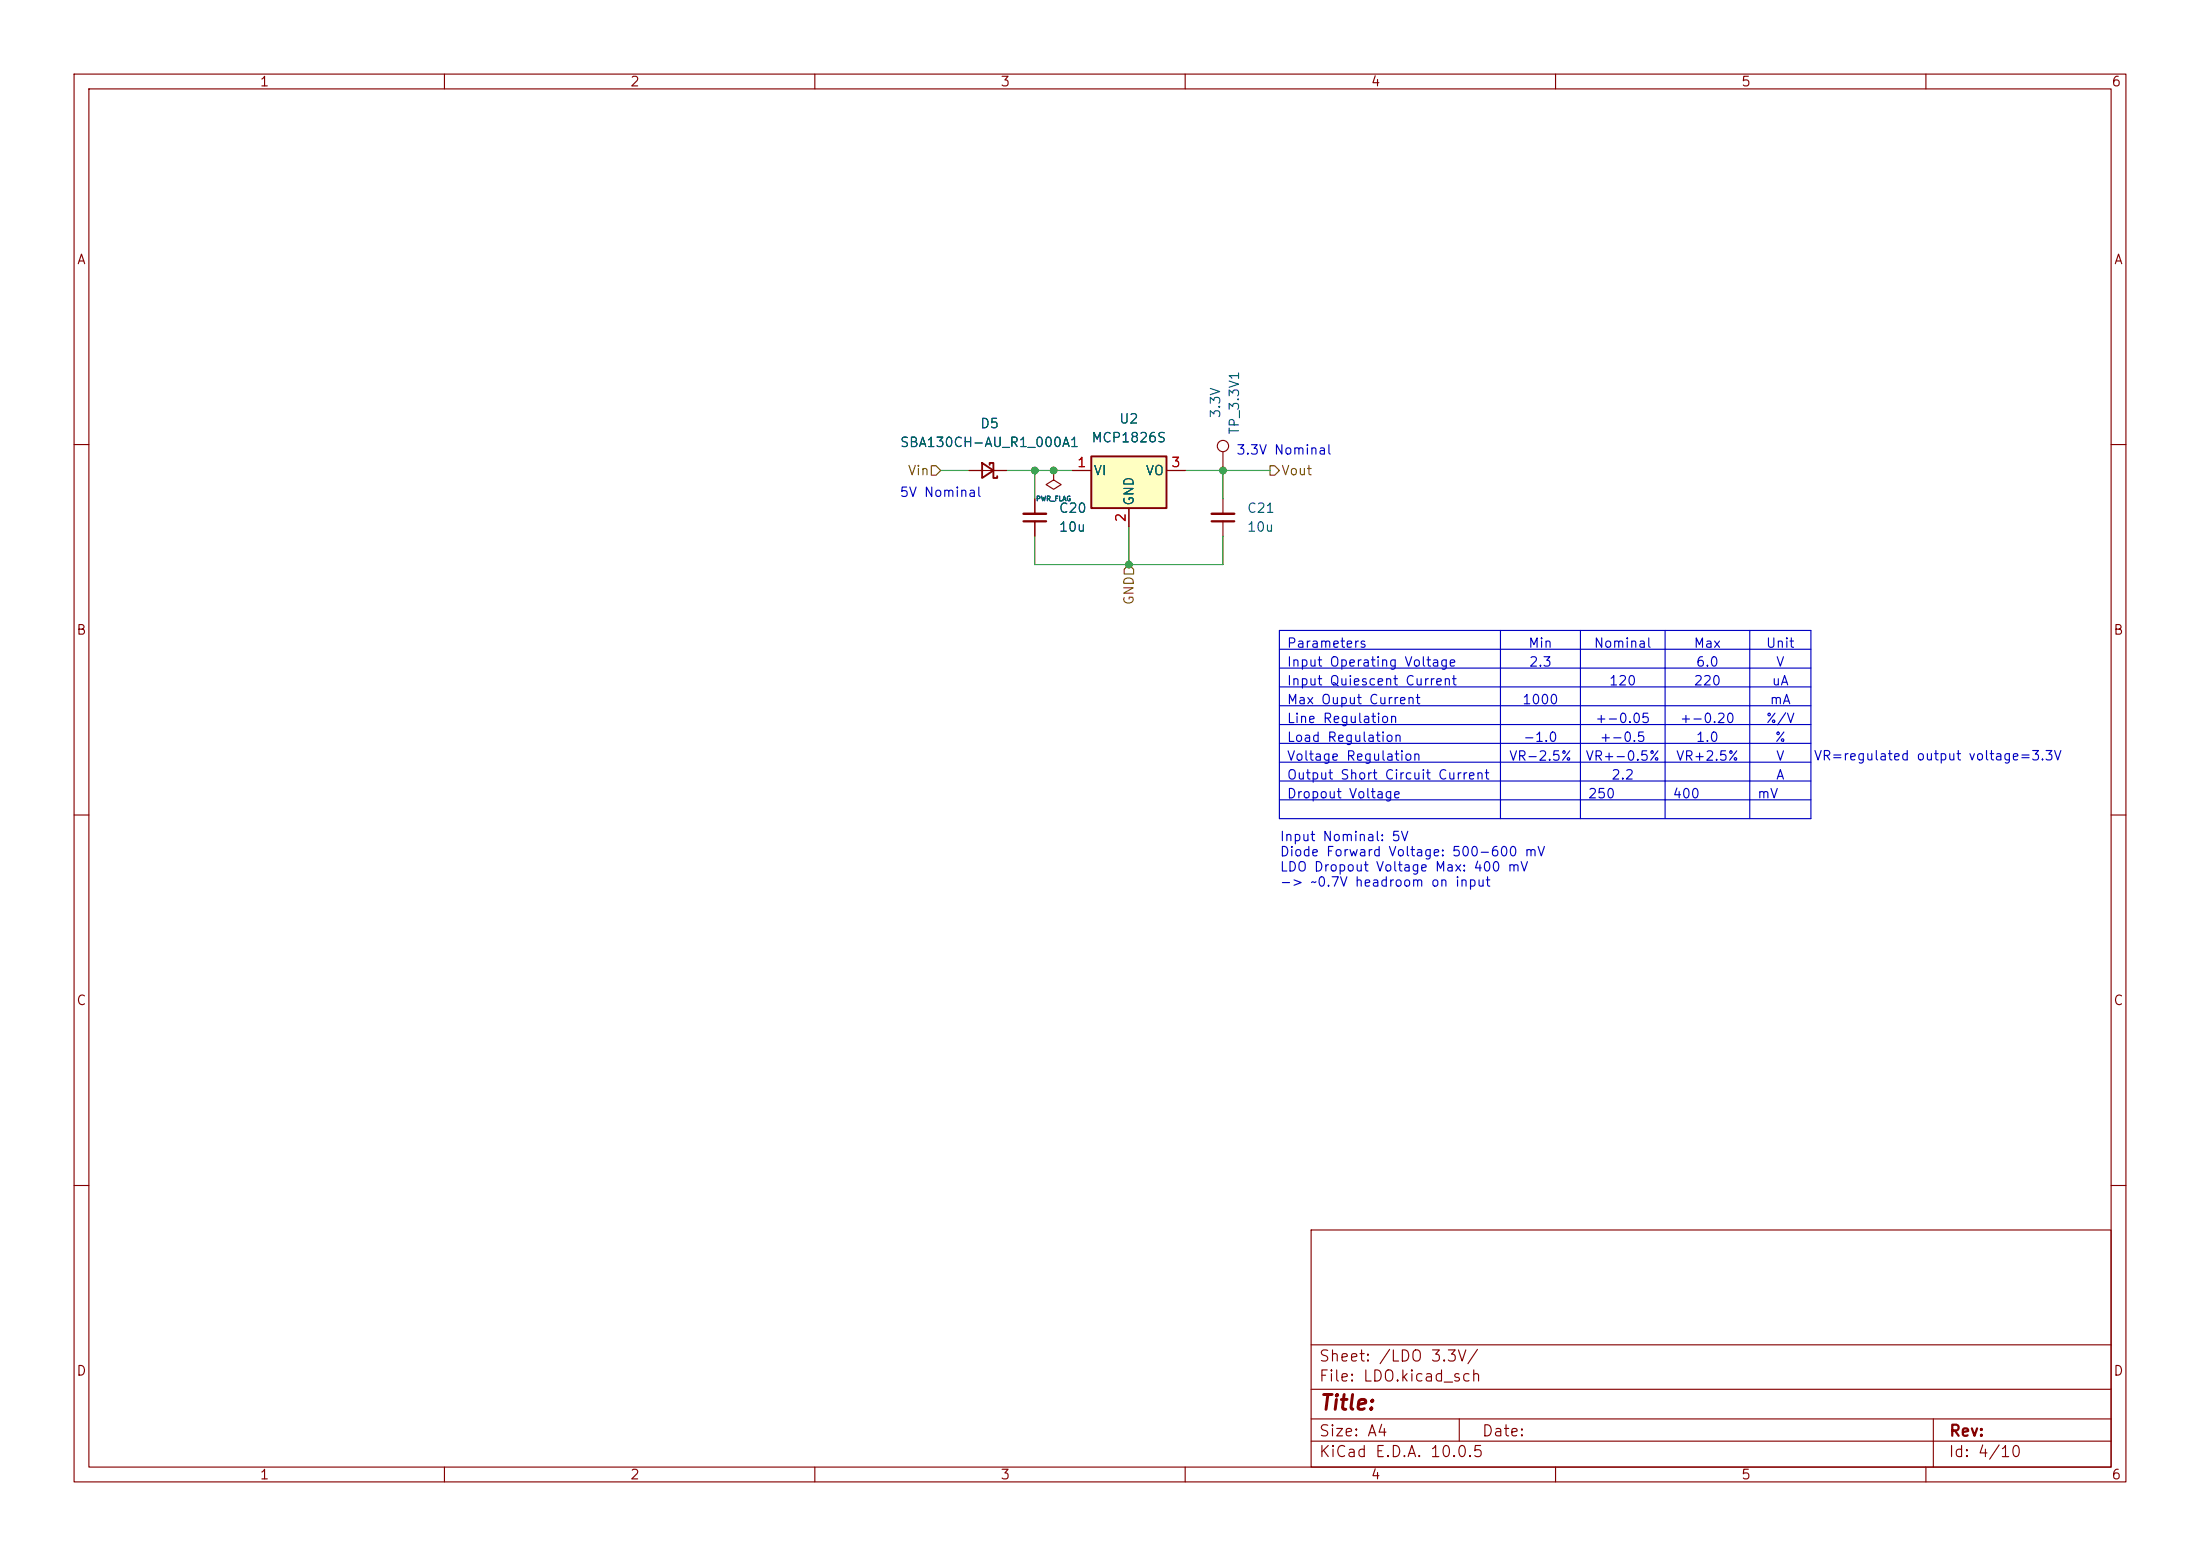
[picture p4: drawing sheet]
<svg xmlns="http://www.w3.org/2000/svg" width="297mm" height="210mm" viewBox="0 0 297 210" stroke-linecap="round" stroke-linejoin="round" font-family="sans-serif">
<g fill="none" stroke="#840000" stroke-width=".15">
<path d="M10 10h277v190h-277zM12 12h273v186h-273zM60 10v2M110 10v2M160 10v2M210 10v2M260 10v2M10 60h2M130.8 63.5h5.1M165.1 61v2.5M165.1 67.3v2M165.1 70.4v2"/>
<path d="M285 60h2M10 110h2M285 110h2M10 160h2M177 166h108v32h-108zM285 160h2M60 198v2M110 198v2M160 198v2M177 194.5h108M177 191.5h108M177 187.5h108"/>
<path d="M177 181.5h108M197 191.5v3M210 198v2M260 198v2M261 191.5v6.5"/>
<circle cx="165.1" cy="60.2" r=".76"/>
</g>
<path d="M132.6 62.5l1.5 1-1.5 1zM133.6 62.7v-.2h.5v2h.5v-.2" fill="none" stroke="#840000" stroke-width=".25"/>
<path d="M163.6 70.4h3" fill="none" stroke="#840000" stroke-width=".3"/>
<path d="M163.6 69.3h3" fill="none" stroke="#840000" stroke-width=".33"/>
<path d="M147.3 61.6h10.2v7h-10.2z" fill="#ffffc2"/>
<path d="M147.3 61.6h10.2v7h-10.2z" fill="none" stroke="#840000" stroke-width=".25"/>
<path d="M130.8 63.5h1.8M134.1 63.5h1.8M139.7 67.3v2M139.7 70.4v2M142.2 63.5v1.3l1.1 .6-1.1 .6-1-.6 1-.6M142.2 63.5h.1M144.8 63.5h2.5M152.4 68.6v2.5M157.5 63.5h2.5" fill="none" stroke="#840000" stroke-width=".15"/>
<path d="M138.2 70.4h3" fill="none" stroke="#840000" stroke-width=".3"/>
<path d="M138.2 69.3h3" fill="none" stroke="#840000" stroke-width=".33"/>
<path d="M125.7 62.9h.7l.6 .6-.6 .6h-.7zM151.8 76.8l.6-.6 .6 .6v.7h-1.2zM171.4 62.9h.7l.6 .6-.6 .6h-.7z" fill="none" stroke="#725600" stroke-width=".15"/>
<g fill="none" stroke="#0000c2" stroke-width=".15">
<path d="M172.7 87.6h71.8M172.7 90.2h71.8M172.7 92.7h71.8M172.7 95.3h71.8M172.7 97.8h71.8M172.7 85.1h71.8v25.4h-71.8zM202.6 85.1v25.4M213.4 85.1v25.4M224.8 85.1v25.4M236.2 85.1v25.4M172.7 100.3h71.8M172.7 102.9h71.8"/>
<path d="M172.7 105.4h71.8M172.7 108h71.8"/>
</g>
<path d="M127 63.5h3.8M135.9 63.5h8.9M139.7 63.5v3.8M139.7 72.4v3.8h25.4v-3.8M152.4 71.1v5.1M160 63.5h11.4M165.1 63.5v3.8" fill="none" stroke="#009600" stroke-width=".15"/>
<g fill="#009600" stroke="#009600" stroke-width=".14">
<circle cx="139.7" cy="63.5" r=".46"/>
<circle cx="165.1" cy="63.5" r=".46"/>
<circle cx="152.4" cy="76.2" r=".46"/>
<circle cx="142.2" cy="63.5" r=".46"/>
</g>
<text font-size="2" fill="#840000" x="178" y="190.8">Title:</text>
<g font-size="1.5" fill="#840000">
<text x="178" y="184.1">Sheet: /LDO 3.3V/</text>
<text x="178" y="186.8">File: LDO.kicad_sch</text>
<text x="178" y="197">KiCad E.D.A. 10.0.5</text>
<text x="178" y="194.2">Size: A4</text>
<text x="200" y="194.2">Date:</text>
<text x="263" y="197">Id: 4/10</text>
<text x="263" y="194.2">Rev:</text>
</g>
<g font-size="1.3" fill="#840000">
<text x="35" y="12">1</text>
<text x="85" y="12">2</text>
<text x="135" y="12">3</text>
<text x="185" y="12">4</text>
<text x="235" y="12">5</text>
<text x="285" y="12">6</text>
<text x="10.3" y="36">A</text>
<text x="285.3" y="36">A</text>
<text x="10.2" y="86">B</text>
<text x="285.2" y="86">B</text>
<text x="10.2" y="136">C</text>
<text x="285.2" y="136">C</text>
<text x="10.2" y="186">D</text>
<text x="285.2" y="186">D</text>
<text x="35" y="200">1</text>
<text x="85" y="200">2</text>
<text x="135" y="200">3</text>
<text x="185" y="200">4</text>
<text x="235" y="200">5</text>
<text x="285" y="200">6</text>
</g>
<g font-size="1.3" fill="#006464">
<text x="132.2" y="58.1">D5</text>
<text x="151" y="57.5">U2</text>
<text x="165" y="56.5" transform="rotate(-90 165 56.5)">3.3V</text>
<text x="167.6" y="58.7" transform="rotate(-90 167.6 58.7)">TP_3.3V1</text>
<text x="121.4" y="60.7">SBA130CH-AU_R1_000A1</text>
<text x="147.3" y="60">MCP1826S</text>
<text x="147.5" y="64.5">VI</text>
<text x="154.6" y="64.5">VO</text>
<text x="142.9" y="69.5">C20</text>
<text x="153.4" y="68.4" transform="rotate(-90 153.4 68.4)">GND</text>
<text x="168.3" y="69.5">C21</text>
<text x="142.9" y="72.1">10u</text>
<text x="168.3" y="72.1">10u</text>
</g>
<g font-size="1.3" fill="#725600">
<text x="122.5" y="64.5">Vin</text>
<text x="172.9" y="64.5">Vout</text>
<text x="153.4" y="81.8" transform="rotate(-90 153.4 81.8)">GND</text>
</g>
<g font-size="1.3" fill="#a90000">
<text x="145.3" y="63.4">1</text>
<text x="158" y="63.4">3</text>
<text x="152.3" y="70.6" transform="rotate(-90 152.3 70.6)">2</text>
</g>
<g font-size="1.3" fill="#0000c2">
<text x="166.8" y="61.7">3.3V Nominal</text>
<text x="121.4" y="67.4">5V Nominal</text>
<text x="173.6" y="87.7">Parameters</text>
<text x="206.2" y="87.7">Min</text>
<text x="215.1" y="87.7">Nominal</text>
<text x="228.6" y="87.7">Max</text>
<text x="238.3" y="87.7">Unit</text>
<text x="173.6" y="90.3">Input Operating Voltage</text>
<text x="173.6" y="92.8">Input Quiescent Current</text>
<text x="173.6" y="95.4">Max Ouput Current</text>
<text x="205.4" y="95.4">1000</text>
<text x="206.3" y="90.3">2.3</text>
<text x="217.1" y="92.8">120</text>
<text x="228.6" y="92.8">220</text>
<text x="228.9" y="90.3">6.0</text>
<text x="238.8" y="95.4">mA</text>
<text x="239.1" y="92.8">uA</text>
<text x="239.7" y="90.3">V</text>
<text x="173.6" y="97.9">Line Regulation</text>
<text x="173.6" y="100.4">Load Regulation</text>
<text x="205.5" y="100.4">-1.0</text>
<text x="215.3" y="97.9">+-0.05</text>
<text x="215.9" y="100.4">+-0.5</text>
<text x="226.7" y="97.9">+-0.20</text>
<text x="228.9" y="100.4">1.0</text>
<text x="238.3" y="97.9">%/V</text>
<text x="239.5" y="100.4">%</text>
<text x="173.6" y="103">Voltage Regulation</text>
<text x="173.6" y="105.5">Output Short Circuit Current</text>
<text x="203.6" y="103">VR-2.5%</text>
<text x="214" y="103">VR+-0.5%</text>
<text x="217.4" y="105.5">2.2</text>
<text x="226.2" y="103">VR+2.5%</text>
<text x="239.7" y="103">V</text>
<text x="239.7" y="105.5">A</text>
<text x="244.8" y="102.9">VR=regulated output voltage=3.3V</text>
<text x="172.7" y="113.9">Input Nominal: 5V</text>
<text x="173.6" y="108.1">Dropout Voltage</text>
<text x="214.3" y="108.1">250</text>
<text x="225.7" y="108.1">400</text>
<text x="237.1" y="108.1">mV</text>
<text x="172.7" y="115.9">Diode Forward Voltage: 500-600 mV</text>
<text x="172.7" y="117.9">LDO Dropout Voltage Max: 400 mV</text>
<text x="172.7" y="120">-&gt; ~0.7V headroom on input</text>
</g>
<text font-size=".6" fill="#006464" x="139.8" y="67.8">PWR_FLAG</text>
</svg>
